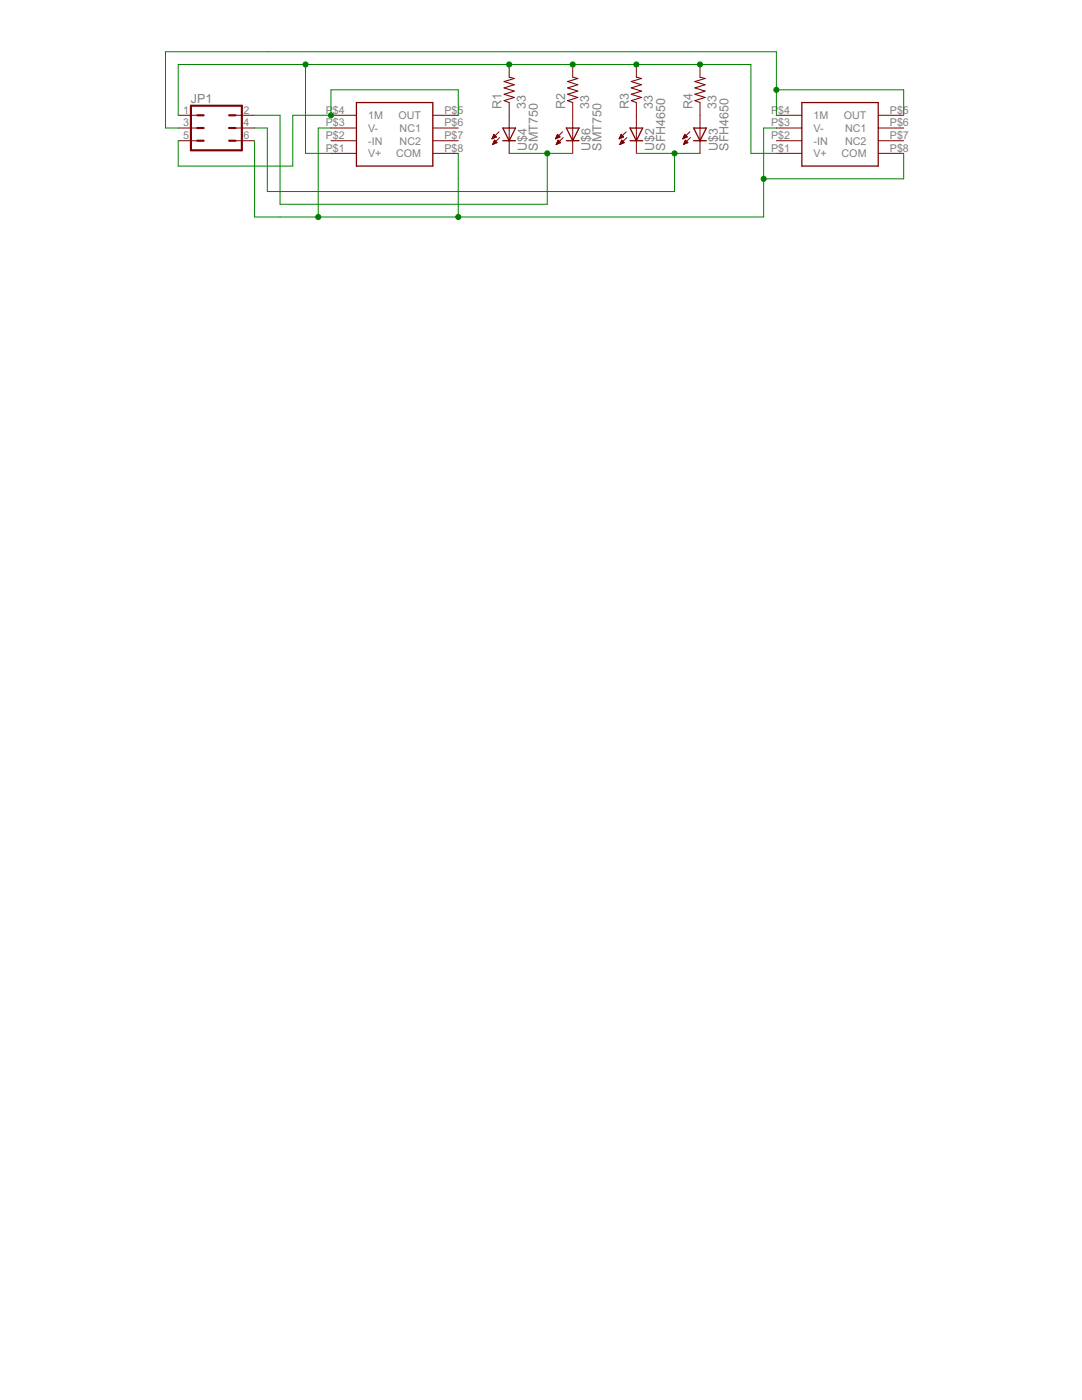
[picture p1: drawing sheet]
<svg xmlns="http://www.w3.org/2000/svg" width="216mm" height="279mm" viewBox="0 0 216 279" stroke-linecap="round" stroke-linejoin="round" font-family="sans-serif">
<g fill="#800000" stroke="#800000" stroke-width=".25">
<path d="M71.1 20.5v12.6z"/>
<path d="M71.1 33.1h15.3z"/>
<path d="M86.4 20.5v12.6z"/>
<path d="M71.1 20.5h15.3z"/>
<path d="M160 20.5v12.6z"/>
<path d="M160 33.1h15.2z"/>
<path d="M175.2 20.5v12.6z"/>
<path d="M160 20.5h15.2z"/>
<path d="M128.2 25.5l-1.2 2.6z"/>
<path d="M125.7 25.5l1.3 2.6z"/>
<path d="M127 28.1h1.2z"/>
<path d="M125.7 28.1h1.3z"/>
<path d="M127 25.5h1.2z"/>
<path d="M125.7 25.5h1.3z"/>
<path d="M140.9 25.5l-1.2 2.6z"/>
<path d="M138.4 25.5l1.3 2.6z"/>
<path d="M139.7 28.1h1.2z"/>
<path d="M138.4 28.1h1.3z"/>
<path d="M139.7 25.5h1.2z"/>
<path d="M138.4 25.5h1.3z"/>
<path d="M102.9 25.5l-1.3 2.6z"/>
<path d="M100.3 25.5l1.3 2.6z"/>
<path d="M101.6 28.1h1.3z"/>
<path d="M100.3 28.1h1.3z"/>
<path d="M101.6 25.5h1.3z"/>
<path d="M100.3 25.5h1.3z"/>
<path d="M115.5 25.5l-1.2 2.6z"/>
<path d="M113 25.5l1.3 2.6z"/>
<path d="M114.3 28.1h1.2z"/>
<path d="M113 28.1h1.3z"/>
<path d="M114.3 25.5h1.2z"/>
<path d="M113 25.5h1.3z"/>
</g>
<g fill="#800000" stroke="#800000" stroke-width=".2">
<path d="M66 30.6h5.1z"/>
<path d="M66 28.1h5.1z"/>
<path d="M66 25.5h5.1z"/>
<path d="M66 23h5.1z"/>
<path d="M86.4 23h5z"/>
<path d="M86.4 25.5h5z"/>
<path d="M86.4 28.1h5z"/>
<path d="M86.4 30.6h5z"/>
<path d="M154.9 30.6h5.1z"/>
<path d="M154.9 28.1h5.1z"/>
<path d="M154.9 25.5h5.1z"/>
<path d="M154.9 23h5.1z"/>
<path d="M175.2 23h5.1z"/>
<path d="M175.2 25.5h5.1z"/>
<path d="M175.2 28.1h5.1z"/>
<path d="M175.2 30.6h5.1z"/>
<path d="M127 28.1v2.5z"/>
<path d="M127 23v2.5z"/>
<path d="M127 25.5v2.6z"/>
<path d="M123.5 27.7l1.4-1.4z"/>
<path d="M125.1 27.5l-1.4 1.4z"/>
<path d="M123.9 26.8l-.4 .9z"/>
<path d="M123.9 26.8l.5 .5z"/>
<path d="M123.5 27.7l.9-.4z"/>
<path d="M123.6 27.6h.3z"/>
<path d="M123.7 27.4h.5z"/>
<path d="M123.7 27.3h.7z"/>
<path d="M123.8 27.2h.5z"/>
<path d="M123.8 27.1h.4z"/>
<path d="M123.9 27h.2z"/>
<path d="M124.1 28l-.4 .9z"/>
<path d="M124.1 28l.5 .5z"/>
<path d="M123.7 28.9l.9-.4z"/>
<path d="M123.7 28.8h.2z"/>
<path d="M123.8 28.6h.3z"/>
<path d="M123.8 28.5h.6z"/>
<path d="M123.9 28.4h.6z"/>
<path d="M123.9 28.3h.5z"/>
<path d="M124 28.2h.3z"/>
<path d="M124 28h.1z"/>
<path d="M139.7 28.1v2.5z"/>
<path d="M139.7 23v2.5z"/>
<path d="M139.7 25.5v2.6z"/>
<path d="M136.2 27.7l1.4-1.4z"/>
<path d="M137.8 27.5l-1.4 1.4z"/>
<path d="M136.6 26.8l-.4 .9z"/>
<path d="M136.6 26.8l.5 .5z"/>
<path d="M136.2 27.7l.9-.4z"/>
<path d="M136.3 27.6h.3z"/>
<path d="M136.4 27.4h.5z"/>
<path d="M136.4 27.3h.7z"/>
<path d="M136.5 27.2h.5z"/>
<path d="M136.5 27.1h.4z"/>
<path d="M136.6 27h.2z"/>
<path d="M136.8 28l-.4 .9z"/>
<path d="M136.8 28l.5 .5z"/>
<path d="M136.4 28.9l.9-.4z"/>
<path d="M136.4 28.8h.2z"/>
<path d="M136.5 28.6h.3z"/>
<path d="M136.5 28.5h.6z"/>
<path d="M136.6 28.4h.6z"/>
<path d="M136.6 28.3h.5z"/>
<path d="M136.7 28.2h.3z"/>
<path d="M136.7 28h.1z"/>
<path d="M101.6 28.1v2.5z"/>
<path d="M101.6 23v2.5z"/>
<path d="M101.6 25.5v2.6z"/>
<path d="M98.2 27.7l1.4-1.4z"/>
<path d="M99.7 27.5l-1.4 1.4z"/>
<path d="M98.6 26.8l-.4 .9z"/>
<path d="M98.6 26.8l.5 .5z"/>
<path d="M98.2 27.7l.9-.4z"/>
<path d="M98.2 27.6h.3z"/>
<path d="M98.3 27.4h.5z"/>
<path d="M98.3 27.3h.7z"/>
<path d="M98.4 27.2h.5z"/>
<path d="M98.4 27.1h.4z"/>
<path d="M98.5 27h.2z"/>
<path d="M98.7 28l-.4 .9z"/>
<path d="M98.7 28l.5 .5z"/>
<path d="M98.3 28.9l.9-.4z"/>
<path d="M98.3 28.8h.2z"/>
<path d="M98.4 28.6h.4z"/>
<path d="M98.4 28.5h.6z"/>
<path d="M98.5 28.4h.6z"/>
<path d="M98.5 28.3h.5z"/>
<path d="M98.6 28.2h.3z"/>
<path d="M98.6 28h.2z"/>
<path d="M114.3 28.1v2.5z"/>
<path d="M114.3 23v2.5z"/>
<path d="M114.3 25.5v2.6z"/>
<path d="M110.8 27.7l1.4-1.4z"/>
<path d="M112.4 27.5l-1.4 1.4z"/>
<path d="M111.2 26.8l-.4 .9z"/>
<path d="M111.2 26.8l.5 .5z"/>
<path d="M110.8 27.7l.9-.4z"/>
<path d="M110.9 27.6h.3z"/>
<path d="M111 27.4h.5z"/>
<path d="M111 27.3h.7z"/>
<path d="M111.1 27.2h.5z"/>
<path d="M111.1 27.1h.4z"/>
<path d="M111.2 27h.2z"/>
<path d="M111.4 28l-.4 .9z"/>
<path d="M111.4 28l.5 .5z"/>
<path d="M111 28.9l.9-.4z"/>
<path d="M111 28.8h.2z"/>
<path d="M111.1 28.6h.4z"/>
<path d="M111.1 28.5h.6z"/>
<path d="M111.2 28.4h.6z"/>
<path d="M111.2 28.3h.5z"/>
<path d="M111.3 28.2h.3z"/>
<path d="M111.3 28h.2z"/>
<path d="M101.6 12.9v2.5z"/>
<path d="M101.6 20.5v2.5z"/>
<path d="M114.3 12.9v2.5z"/>
<path d="M114.3 20.5v2.5z"/>
<path d="M127 12.9v2.5z"/>
<path d="M127 20.5v2.5z"/>
<path d="M139.7 12.9v2.5z"/>
<path d="M139.7 20.5v2.5z"/>
<path d="M35.6 23h2.5z"/>
<path d="M48.3 23h2.5z"/>
<path d="M47 23h1.3z"/>
<path d="M38.1 23h1.3z"/>
<path d="M35.6 25.5h2.5z"/>
<path d="M48.3 25.5h2.5z"/>
<path d="M47 25.5h1.3z"/>
<path d="M38.1 25.5h1.3z"/>
<path d="M35.6 28.1h2.5z"/>
<path d="M48.3 28.1h2.5z"/>
<path d="M47 28.1h1.3z"/>
<path d="M38.1 28.1h1.3z"/>
</g>
<g fill="#800000" stroke="#800000" stroke-width=".21">
<path d="M100.6 20.1l1 .4z"/>
<path d="M100.6 20.1l2-.6z"/>
<path d="M100.6 18.8l2 .7z"/>
<path d="M100.6 18.8l2-.6z"/>
<path d="M100.6 17.5l2 .7z"/>
<path d="M100.6 17.5l2-.6z"/>
<path d="M100.6 16.3l2 .6z"/>
<path d="M100.6 16.3l2-.6z"/>
<path d="M101.6 15.4l1 .3z"/>
<path d="M113.3 20.1l1 .4z"/>
<path d="M113.3 20.1l2-.6z"/>
<path d="M113.3 18.8l2 .7z"/>
<path d="M113.3 18.8l2-.6z"/>
<path d="M113.3 17.5l2 .7z"/>
<path d="M113.3 17.5l2-.6z"/>
<path d="M113.3 16.3l2 .6z"/>
<path d="M113.3 16.3l2-.6z"/>
<path d="M114.3 15.4l1 .3z"/>
<path d="M126 20.1l1 .4z"/>
<path d="M126 20.1l2-.6z"/>
<path d="M126 18.8l2 .7z"/>
<path d="M126 18.8l2-.6z"/>
<path d="M126 17.5l2 .7z"/>
<path d="M126 17.5l2-.6z"/>
<path d="M126 16.3l2 .6z"/>
<path d="M126 16.3l2-.6z"/>
<path d="M127 15.4l1 .3z"/>
<path d="M138.7 20.1l1 .4z"/>
<path d="M138.7 20.1l2-.6z"/>
<path d="M138.7 18.8l2 .7z"/>
<path d="M138.7 18.8l2-.6z"/>
<path d="M138.7 17.5l2 .7z"/>
<path d="M138.7 17.5l2-.6z"/>
<path d="M138.7 16.3l2 .6z"/>
<path d="M138.7 16.3l2-.6z"/>
<path d="M139.7 15.4l1 .3z"/>
</g>
<g fill="#800000" stroke="#800000" stroke-width=".42">
<path d="M45.7 23h1.3z"/>
<path d="M39.4 23h1.2z"/>
<path d="M45.7 25.5h1.3z"/>
<path d="M39.4 25.5h1.2z"/>
<path d="M45.7 28.1h1.3z"/>
<path d="M39.4 28.1h1.2z"/>
<path d="M48.3 21.1v8.9z"/>
<path d="M38.1 30h10.2z"/>
<path d="M38.1 21.1v8.9z"/>
<path d="M38.1 21.1h10.2z"/>
</g>
<g fill="#008000" stroke="#008000" stroke-width=".2">
<path d="M91.4 17.9v5.1z"/>
<path d="M66 17.9v5.1z"/>
<path d="M66 17.9h25.4z"/>
<path d="M58.4 23h7.6z"/>
<path d="M58.4 23v10.1z"/>
<path d="M35.6 33.1h22.8z"/>
<path d="M35.6 28.1v5z"/>
<path d="M180.3 17.9v5.1z"/>
<path d="M154.9 17.9h25.4z"/>
<path d="M154.9 17.9v5.1z"/>
<path d="M154.9 10.3v7.6z"/>
<path d="M53.3 10.3h101.6z"/>
<path d="M33 10.3h20.3z"/>
<path d="M33 25.5h2.6z"/>
<path d="M33 10.3v15.2z"/>
<path d="M149.8 30.6h5.1z"/>
<path d="M149.8 12.9v17.7z"/>
<path d="M139.7 12.9h10.1z"/>
<path d="M127 12.9h12.7z"/>
<path d="M114.3 12.9h12.7z"/>
<path d="M101.6 12.9h12.7z"/>
<path d="M61 12.9h40.6z"/>
<path d="M61 30.6h5z"/>
<path d="M61 12.9v17.7z"/>
<path d="M50.8 12.9h10.2z"/>
<path d="M35.6 12.9h15.2z"/>
<path d="M35.6 12.9v10.1z"/>
<path d="M63.5 25.5h2.5z"/>
<path d="M63.5 25.5v17.8z"/>
<path d="M152.4 25.5h2.5z"/>
<path d="M152.4 25.5v10.2z"/>
<path d="M180.3 30.6v5.1z"/>
<path d="M152.4 35.7h27.9z"/>
<path d="M152.4 35.7v7.6z"/>
<path d="M91.4 43.3h61z"/>
<path d="M91.4 30.6v5.1z"/>
<path d="M91.4 35.7v7.6z"/>
<path d="M63.5 43.3h27.9z"/>
<path d="M55.9 43.3h7.6z"/>
<path d="M50.8 28.1v15.2z"/>
<path d="M50.8 43.3h5.1z"/>
<path d="M134.6 30.6h5.1z"/>
<path d="M127 30.6h7.6z"/>
<path d="M134.6 30.6v7.6z"/>
<path d="M53.3 38.2h81.3z"/>
<path d="M50.8 25.5h2.5z"/>
<path d="M53.3 25.5v12.7z"/>
<path d="M109.2 30.6h5.1z"/>
<path d="M101.6 30.6h7.6z"/>
<path d="M109.2 30.6v7.6z"/>
<path d="M109.2 38.2v2.6z"/>
<path d="M55.9 40.8h53.3z"/>
<path d="M50.8 23h5.1z"/>
<path d="M55.9 23v17.8z"/>
<circle cx="66" cy="23" r=".51"/>
<circle cx="154.9" cy="17.9" r=".51"/>
<circle cx="139.7" cy="12.9" r=".51"/>
<circle cx="127" cy="12.9" r=".51"/>
<circle cx="114.3" cy="12.9" r=".51"/>
<circle cx="101.6" cy="12.9" r=".51"/>
<circle cx="61" cy="12.9" r=".51"/>
<circle cx="152.4" cy="35.7" r=".51"/>
<circle cx="91.4" cy="43.3" r=".51"/>
<circle cx="63.5" cy="43.3" r=".51"/>
<circle cx="134.6" cy="30.6" r=".51"/>
<circle cx="109.2" cy="30.6" r=".51"/>
</g>
<g font-size="2.8" fill="#808080">
<text x="38.1" y="20.5">JP1</text>
<text x="100.1" y="21.7" transform="rotate(-90 100.1 21.7)">R1</text>
<text x="104.9" y="21.7" transform="rotate(-90 104.9 21.7)">33</text>
<text x="112.8" y="21.7" transform="rotate(-90 112.8 21.7)">R2</text>
<text x="117.6" y="21.7" transform="rotate(-90 117.6 21.7)">33</text>
<text x="125.5" y="21.7" transform="rotate(-90 125.5 21.7)">R3</text>
<text x="130.3" y="21.7" transform="rotate(-90 130.3 21.7)">33</text>
<text x="138.2" y="21.7" transform="rotate(-90 138.2 21.7)">R4</text>
<text x="143" y="21.7" transform="rotate(-90 143 21.7)">33</text>
<text x="105.1" y="30.1" transform="rotate(-90 105.1 30.1)">U$4</text>
<text x="107.3" y="30.1" transform="rotate(-90 107.3 30.1)">SMT750</text>
<text x="117.8" y="30.1" transform="rotate(-90 117.8 30.1)">U$6</text>
<text x="120" y="30.1" transform="rotate(-90 120 30.1)">SMT750</text>
<text x="130.5" y="30.1" transform="rotate(-90 130.5 30.1)">U$2</text>
<text x="132.7" y="30.1" transform="rotate(-90 132.7 30.1)">SFH4650</text>
<text x="143.2" y="30.1" transform="rotate(-90 143.2 30.1)">U$3</text>
<text x="145.4" y="30.1" transform="rotate(-90 145.4 30.1)">SFH4650</text>
</g>
<g font-size="2.4" fill="#808080">
<text x="36.6" y="22.7">1</text>
<text x="48.6" y="22.7">2</text>
<text x="65" y="22.7">P</text>
<text x="66.4" y="22.7">$4</text>
<text x="73.5" y="23.8">1M</text>
<text x="79.5" y="23.8">OUT</text>
<text x="88.7" y="22.7">P$5</text>
<text x="153.9" y="22.7">P</text>
<text x="155.3" y="22.7">$4</text>
<text x="162.3" y="23.8">1M</text>
<text x="168.4" y="23.8">OUT</text>
<text x="177.6" y="22.7">P$5</text>
<text x="36.6" y="25.2">3</text>
<text x="36.6" y="27.7">5</text>
<text x="48.6" y="25.2">4</text>
<text x="48.6" y="27.7">6</text>
<text x="65" y="27.7">P$2</text>
<text x="65" y="25.2">P$3</text>
<text x="73.5" y="28.8">-IN</text>
<text x="73.5" y="26.3">V-</text>
<text x="79.7" y="26.3">NC1</text>
<text x="79.7" y="28.8">NC2</text>
<text x="88.7" y="25.2">P$6</text>
<text x="88.7" y="27.7">P$7</text>
<text x="153.9" y="27.7">P$2</text>
<text x="153.9" y="25.2">P$3</text>
<text x="162.3" y="28.8">-IN</text>
<text x="162.3" y="26.3">V-</text>
<text x="168.6" y="26.3">NC1</text>
<text x="168.6" y="28.8">NC2</text>
<text x="177.6" y="25.2">P$6</text>
<text x="177.6" y="27.7">P$7</text>
<text x="65" y="30.3">P$1</text>
<text x="73.5" y="31.4">V+</text>
<text x="79" y="31.4">COM</text>
<text x="88.7" y="30.3">P$8</text>
<text x="153.9" y="30.3">P$1</text>
<text x="162.3" y="31.4">V+</text>
<text x="167.9" y="31.4">COM</text>
<text x="177.6" y="30.3">P$8</text>
</g>
</svg>
